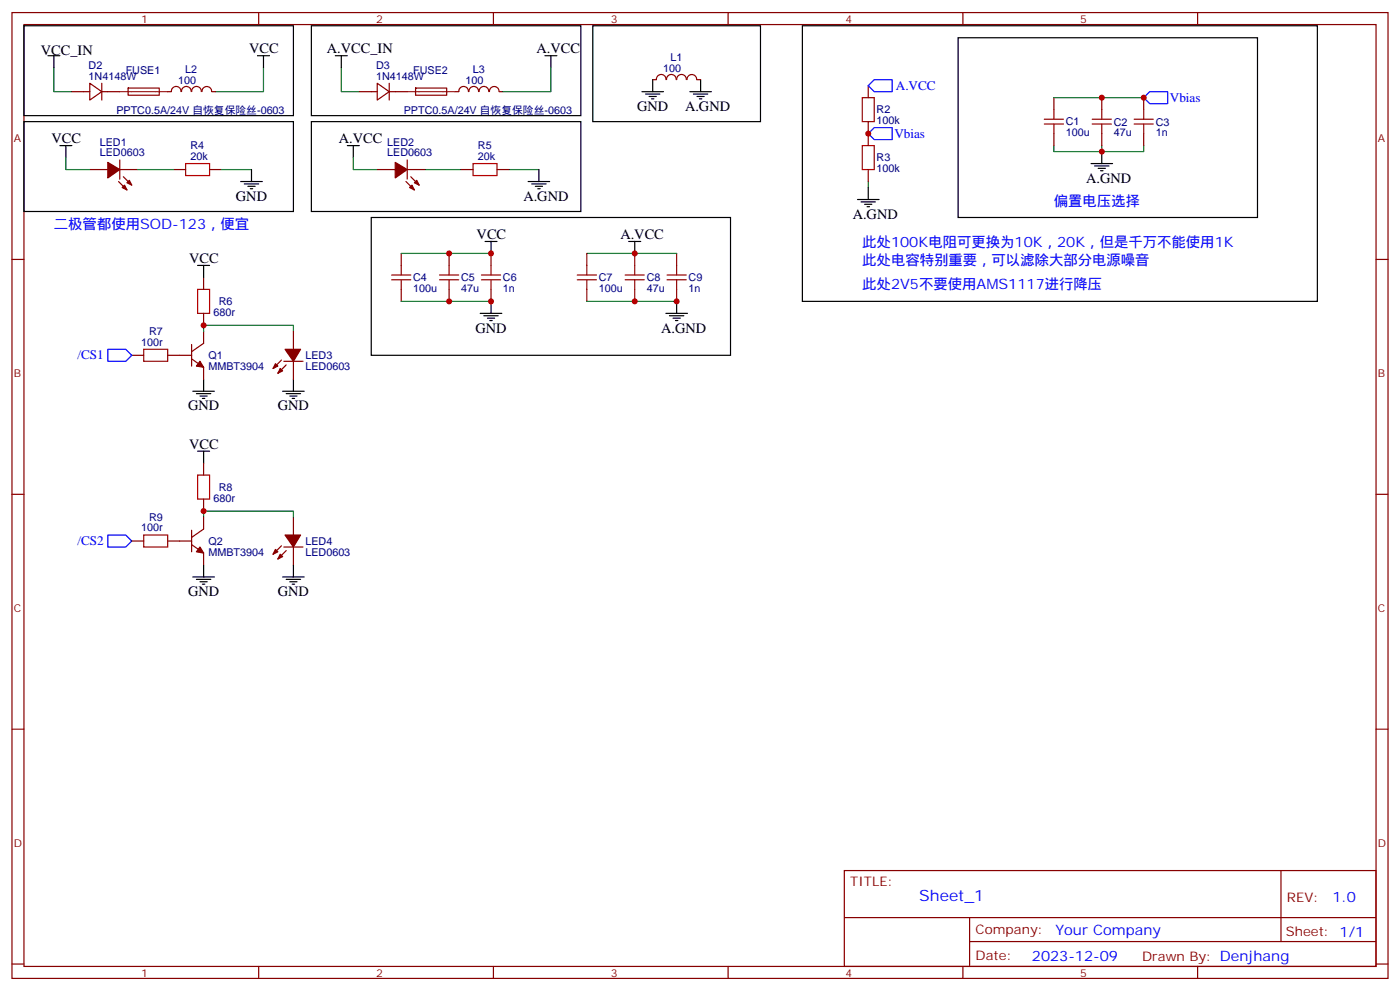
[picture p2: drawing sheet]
<svg xmlns="http://www.w3.org/2000/svg" width="412mm" height="292mm" viewBox="0 0 412 292" stroke-linecap="round" stroke-linejoin="round" font-family="sans-serif">
<g fill="none" stroke="#870000" stroke-width=".35">
<path d="M3.5 3.7h405.4v284.3h-405.4zM7.1 7.2h398.2v277.3h-398.2zM76.2 3.7v3.5M145.3 3.7v3.5M214.5 3.7v3.5M283.6 3.7v3.5M352.8 3.7v3.5M21.2 27h5.3M26.5 24.5l3.5 2.5-3.5 2.5zM30 27h5.3M30 24.5v5M37.8 25.9h9.1v2.1h-9.1z"/>
<path d="M49.4 27h1M50.5 27a1.41 1.41 0 0 1 1.4-1.6 1.41 1.41 0 0 1 1.4 1.6M53.5 27a1.41 1.41 0 0 1 1.4-1.6 1.41 1.41 0 0 1 1.4 1.6M56.5 27a1.41 1.41 0 0 1 1.4-1.6 1.41 1.41 0 0 1 1.4 1.6M59.5 27a1.41 1.41 0 0 1 1.4-1.5 1.41 1.41 0 0 1 1.4 1.5M62.4 27h1.1M105.8 27h5.3M111.1 24.5l3.6 2.5-3.6 2.5zM114.7 27h5.2M114.7 24.5v5M122.4 25.9h9.2v2.1h-9.2zM138 27a1.41 1.41 0 0 0-1.4-1.6 1.41 1.41 0 0 0-1.4 1.6h-1.1"/>
<path d="M138.1 27a1.41 1.41 0 0 1 1.5-1.6 1.41 1.41 0 0 1 1.4 1.6M141.1 27a1.41 1.41 0 0 1 1.4-1.6 1.41 1.41 0 0 1 1.4 1.6M144.2 27a1.41 1.41 0 0 1 1.4-1.5 1.41 1.41 0 0 1 1.4 1.5M147.1 27h1.1M192.3 23.5h1M193.4 23.4a1.41 1.41 0 0 1 1.4-1.5 1.41 1.41 0 0 1 1.4 1.5M196.4 23.4a1.41 1.41 0 0 1 1.4-1.5 1.41 1.41 0 0 1 1.4 1.5M199.3 23.4a1.41 1.41 0 0 1 1.4-1.5 1.41 1.41 0 0 1 1.5 1.5M202.4 23.4a1.41 1.41 0 0 1 1.4-1.5 1.41 1.41 0 0 1 1.4 1.5M205.3 23.5h1.1M255.8 25.2v3.6M255.8 35.8v7.1"/>
<path d="M310.4 28.8v3.5M310.4 39.3v3.6M324.6 28.8v3.5M324.6 39.3v3.6M336.9 28.8v3.5M336.9 39.3v3.6M26.5 49.9h5.2M34.9 53.4l2.5 2.5M35.3 49.9h5.3M35.3 47.1v5.6M36.3 52l2.5 2.5M51.2 49.9h3.5"/>
<path d="M61.7 49.9h3.6M111.1 49.9h5.3M119.6 53.4l2.5 2.5M119.9 49.9h5.3M119.9 47.1v5.6M121 52l2.5 2.5M135.8 49.9h3.5M146.4 49.9h3.5M255.8 49.9v3.5M3.5 76.4h3.6M118.2 74.6v3.5M132.3 74.6v3.5"/>
<path d="M144.6 74.6v3.5M172.9 74.6v3.5M187 74.6v3.5M199.3 74.6v3.5M405.3 76.4h3.6M60 81.7v3.5M60 92.3v3.5M60 97.5v3.6l-3.6 2.4M86.4 97.5v5.3M118.2 85.2v3.5M132.3 85.2v3.5M144.6 85.2v3.5"/>
<path d="M172.9 85.2v3.5M187 85.2v3.5M199.3 85.2v3.5M38.8 104.6h3.5M49.4 104.6h7M56.4 105.7l3.6 2.4v3.6M56.4 101.4v6.4M82.9 106l-2.5 2.5M83.6 106.4h5.7M84.3 107.4l-2.5 2.5M86.4 106.4v5.3M60 136.3v3.6"/>
<path d="M3.5 145.5h3.6M38.8 159.3h3.5M49.4 159.3h7M56.4 156.1v6.4M60 146.9v3.6M60 152.2v3.6l-3.6 2.4M86.4 152.2v5.3M405.3 145.5h3.6M56.4 160.3l3.6 2.5v3.5M82.9 160.7l-2.5 2.5M83.6 161h5.7M84.3 162.1l-2.5 2.5"/>
<path d="M86.4 161v5.3M3.5 214.7h3.6M405.3 214.7h3.6M248.7 256.3h156.6v28.2h-156.6zM377.3 256.3v20.9M248.7 270.1h156.5M285.6 277.2h119.6M285.6 270.1v14.2M3.5 283.8h3.6M76.2 284.5v3.5M145.3 284.5v3.5M214.5 284.5v3.5"/>
<path d="M283.6 284.5v3.5M352.8 284.5v3.5M405.3 283.8h3.6"/>
</g>
<g fill="none" stroke="#008700" stroke-width=".35">
<path d="M15.9 19.9v7.1h5.3M77.6 19.9v7.1h-14.1M100.5 19.9v7.1h5.3M162.3 19.9v7.1h-14.1M310.4 28.8h26.5M19.4 46.4v3.5h7.1M40.6 49.9h10.6M65.3 49.9h8.8M104.1 46.4v3.5h7M125.2 49.9h10.6M149.9 49.9h8.8M255.8 53.4v1.8"/>
<path d="M310.4 42.9v1.7h14.2M324.6 42.9v1.7h12.3v-1.7M118.2 74.6h26.4M172.9 74.6h26.4M60 97.5v-1.7h26.4v1.7M118.2 88.7h26.4M172.9 88.7h26.4M60 152.2v-1.7h26.4v1.7"/>
</g>
<g fill="none" stroke="#a10000" stroke-width=".35">
<path d="M254 28.8h3.5v7h-3.5zM307.6 36.5h5.7M307.6 35.1h5.7M310.4 32.3v2.8M310.4 36.5v2.8M321.7 36.5h5.7M321.7 35.1h5.7M324.6 32.3v2.8M324.6 36.5v2.8M334.1 36.5h5.6M334.1 35.1h5.6M336.9 32.3v2.8"/>
<path d="M336.9 36.5v2.8M54.7 48.2h7v3.5h-7zM139.3 48.2h7.1v3.5h-7.1zM254 42.9h3.5v7h-3.5zM118.2 78.1v2.9M132.3 78.1v2.9M144.6 78.1v2.9M172.9 78.1v2.9M187 78.1v2.9M199.3 78.1v2.9M58.2 85.2h3.5v7.1h-3.5zM115.4 82.4h5.6"/>
<path d="M115.4 81h5.6M118.2 82.4v2.8M129.5 82.4h5.6M129.5 81h5.6M132.3 82.4v2.8M141.8 82.4h5.7M141.8 81h5.7M144.6 82.4v2.8M170 82.4h5.7M170 81h5.7M172.9 82.4v2.8M184.1 82.4h5.7"/>
<path d="M184.1 81h5.7M187 82.4v2.8M196.5 82.4h5.6M196.5 81h5.6M199.3 82.4v2.8M42.3 102.8h7.1v3.6h-7.1zM58.2 139.9h3.5v7h-3.5zM42.3 157.5h7.1v3.5h-7.1z"/>
</g>
<path d="M255.8 39.3l1.7-1.7h5.3v3.5h-5.3zM255.8 25.2l1.7-1.7h5.3v3.5h-5.3zM338.7 27h5.3v3.5h-5.3l-1.8-1.7zM31.7 102.8h5.3l1.8 1.8-1.8 1.8h-5.3zM31.7 157.5h5.3l1.8 1.8-1.8 1.7h-5.3z" fill="none" stroke="#00f" stroke-width=".35"/>
<g fill="none" stroke="#000" stroke-width=".35">
<path d="M7.1 7.6h79.3v26.4h-79.3zM14.1 16.4h3.5M15.9 16.4v3.5M75.8 16.4h3.6M77.6 16.4v3.5M91.7 7.6h79.4v26.4h-79.4zM98.8 16.4h3.5M100.5 16.4v3.5M160.5 16.4h3.5M162.3 16.4v3.5M174.6 7.6h49.4v28.2h-49.4zM236.4 7.6h151.7v81.1h-151.7z"/>
<path d="M282.2 11.1h88.2v52.9h-88.2zM7.1 35.8h79.3v26.5h-79.3zM91.7 35.8h79.4v26.5h-79.4zM189.1 27h6.3M190.1 27.7h4.3M191.2 28.4h2.1M191.9 29.1h.7M192.3 23.5v3.5M203.2 27h6.3M204.3 27.7h4.2M205.3 28.4h2.1M206 29.1h.7"/>
<path d="M206.4 23.5v3.5M17.6 42.9h3.6M19.4 42.9v3.5M70.9 53.4h6.4M72 54.2h4.2M73 54.9h2.1M73.7 55.6h.7M74.1 49.9v3.5M102.3 42.9h3.5M104.1 42.9v3.5M155.6 53.4h6.3M156.6 54.2h4.3"/>
<path d="M157.7 54.9h2.1M158.4 55.6h.7M158.7 49.9v3.5M252.6 58.7h6.3M253.6 59.4h4.3M255.8 55.2v3.5M321.4 48.2h6.3M322.4 48.9h4.3M323.5 49.6h2.1M324.2 50.3h.7M324.6 44.6v3.6M58.2 78.1h3.5"/>
<path d="M60 78.1v3.6M109.4 64h105.8v40.6h-105.8zM142.9 71.1h3.5M144.6 71.1v3.5M185.2 71.1h3.5M187 71.1v3.5M254.7 60.1h2.1M255.4 60.9h.7M141.5 92.3h6.3M142.5 93h4.3M143.6 93.7h2.1M144.3 94.4h.7"/>
<path d="M144.6 88.7v3.6M196.1 92.3h6.4M197.2 93h4.2M198.3 93.7h2.1M199 94.4h.7M199.3 88.7v3.6M56.8 115.2h6.3M57.9 115.9h4.2M58.9 116.6h2.1M59.6 117.3h.7M60 111.7v3.5M83.3 115.2h6.3"/>
<path d="M84.3 115.9h4.2M85.4 116.6h2.1M86.1 117.3h.7M86.4 111.7v3.5M58.2 132.8h3.5M60 132.8v3.5M56.8 169.9h6.3M57.9 170.6h4.2M58.9 171.3h2.1M59.6 172h.7M60 166.3v3.6M83.3 169.9h6.3"/>
<path d="M84.3 170.6h4.2M85.4 171.3h2.1M86.1 172h.7M86.4 166.3v3.6"/>
</g>
<g fill="#870000" stroke="#870000" stroke-width=".35">
<path d="M58.9 106.4l1.1 1.7-2.1-.3z"/>
<path d="M116.4 47.8l3.5 2.1-3.5 2.5z"/>
<path d="M120.6 55.2l.8-.7 .7 1.4z"/>
<path d="M122.1 53.8l.7-.7 .7 1.4z"/>
<path d="M31.7 47.8l3.6 2.1-3.6 2.5z"/>
<path d="M36.7 54.5l.7 1.4-1.4-.7z"/>
<path d="M37.4 53.8l.7-.7 .7 1.4z"/>
<path d="M84 102.8h4.5l-2.1 3.6z"/>
<path d="M81.1 107.1l.7 .7-1.4 .7z"/>
<path d="M82.5 108.5l.8 .7-1.5 .7z"/>
<path d="M84 157.5h4.5l-2.1 3.5z"/>
<path d="M81.1 161.7l.7 .8-1.4 .7z"/>
<path d="M82.5 163.2l.8 .7-1.5 .7z"/>
<path d="M58.9 161l1.1 1.8-2.1-.3z"/>
</g>
<path d="M35.3 27h14.1M119.9 27h14.2" fill="none" stroke="#8c2424" stroke-width=".35"/>
<g fill="#c00">
<circle cx="187" cy="88.7" r=".88"/>
<circle cx="132.3" cy="88.7" r=".88"/>
<circle cx="132.3" cy="74.6" r=".88"/>
<circle cx="324.6" cy="28.8" r=".88"/>
<circle cx="255.8" cy="39.3" r=".88"/>
<circle cx="336.9" cy="28.8" r=".88"/>
<circle cx="324.6" cy="44.6" r=".88"/>
<circle cx="60" cy="95.8" r=".88"/>
<circle cx="144.6" cy="74.6" r=".88"/>
<circle cx="144.6" cy="88.7" r=".88"/>
<circle cx="187" cy="74.6" r=".88"/>
<circle cx="199.3" cy="88.7" r=".88"/>
<circle cx="60" cy="150.5" r=".88"/>
</g>
<text font-size="4.6" fill="#00f" x="270.8" y="265.3">Sheet_1</text>
<g font-size="4.2">
<text x="12" y="16.1">VCC_IN</text>
<text x="73.4" y="15.7">VCC</text>
<text x="96.3" y="15.7">A.VCC_IN</text>
<text x="158" y="15.7">A.VCC</text>
<text x="187.7" y="32.6">GND</text>
<text x="201.8" y="32.6">A.GND</text>
<text x="15.2" y="42.2">VCC</text>
<text x="99.8" y="42.2">A.VCC</text>
<text x="320" y="53.8">A.GND</text>
<text x="69.5" y="59.1">GND</text>
<text x="154.2" y="59.1">A.GND</text>
<text x="251.2" y="64.4">A.GND</text>
<text x="140.4" y="70.4">VCC</text>
<text x="182.7" y="70.4">A.VCC</text>
<text x="55.7" y="77.4">VCC</text>
<text x="140.1" y="97.9">GND</text>
<text x="194.7" y="97.9">A.GND</text>
<text x="55.4" y="120.8">GND</text>
<text x="81.8" y="120.8">GND</text>
<text x="55.7" y="132.1">VCC</text>
<text x="55.4" y="175.5">GND</text>
<text x="81.8" y="175.5">GND</text>
</g>
<g font-size="4.2" fill="#00f">
<text x="310.4" y="60.5">偏置电压选择</text>
<text x="15.9" y="67.6">二极管都使用SOD-123，便宜</text>
<text x="254" y="72.8">此处100K电阻可更换为10K，20K，但是千万不能使用1K</text>
<text x="254" y="78.1">此处电容特别重要，可以滤除大部分电源噪音</text>
<text x="254" y="85.2">此处2V5不要使用AMS1117进行降压</text>
<text x="392.5" y="265.6">1.0</text>
<text x="310.9" y="275.1">Your Company</text>
<text x="304" y="282.9">2023-12-09</text>
</g>
<g font-size="3.9" fill="#00f">
<text x="263.9" y="26.5">A.VCC</text>
<text x="344.6" y="30">Vbias</text>
<text x="263.5" y="40.6">Vbias</text>
<text x="22.8" y="105.8">/CS1</text>
<text x="22.8" y="160.5">/CS2</text>
</g>
<g font-size="3.9" fill="#800">
<text x="250.5" y="260.9">TITLE:</text>
<text x="379.1" y="265.6">REV:</text>
<text x="287.4" y="275.1">Company:</text>
<text x="378.7" y="275.7">Sheet: 1/1</text>
<text x="287.4" y="282.8">Date:</text>
<text x="336.4" y="282.8">Drawn By: Denjhang</text>
</g>
<g font-size="3.2" fill="#800">
<text x="41.6" y="6.7">1</text>
<text x="110.8" y="6.7">2</text>
<text x="179.9" y="6.7">3</text>
<text x="249.1" y="6.7">4</text>
<text x="318.2" y="6.7">5</text>
<text x="4.1" y="41.8">A</text>
<text x="405.9" y="41.8">A</text>
<text x="4.1" y="110.9">B</text>
<text x="405.9" y="110.9">B</text>
<text x="4.1" y="180.1">C</text>
<text x="405.9" y="180.1">C</text>
<text x="4.1" y="249.2">D</text>
<text x="405.9" y="249.2">D</text>
<text x="41.6" y="287.5">1</text>
<text x="110.8" y="287.5">2</text>
<text x="179.9" y="287.5">3</text>
<text x="249.1" y="287.5">4</text>
<text x="318.2" y="287.5">5</text>
</g>
<g font-size="3.2" fill="#000080">
<text x="197.5" y="17.9">L1</text>
<text x="26.1" y="23.5">1N4148W</text>
<text x="26.1" y="20.3">D2</text>
<text x="37" y="21.7">FUSE1</text>
<text x="54.6" y="21.5">L2</text>
<text x="110.8" y="23.5">1N4148W</text>
<text x="110.8" y="20.3">D3</text>
<text x="121.7" y="21.7">FUSE2</text>
<text x="139.3" y="21.5">L3</text>
<text x="195.3" y="21.1">100</text>
<text x="52.5" y="24.6">100</text>
<text x="137.1" y="24.6">100</text>
<text x="34.3" y="33.4">PPTC0.5A/24V 自恢复保险丝-0603</text>
<text x="118.9" y="33.4">PPTC0.5A/24V 自恢复保险丝-0603</text>
<text x="258.2" y="33.4">R2</text>
<text x="258.2" y="36.6">100k</text>
<text x="314" y="40.2">100u</text>
<text x="314" y="36.9">C1</text>
<text x="328.1" y="40.1">47u</text>
<text x="328.1" y="37">C2</text>
<text x="340.4" y="40.1">1n</text>
<text x="340.4" y="37">C3</text>
<text x="29.4" y="46">LED0603</text>
<text x="29.4" y="42.9">LED1</text>
<text x="56.1" y="47.1">20k</text>
<text x="56.1" y="43.9">R4</text>
<text x="114.1" y="46">LED0603</text>
<text x="114.1" y="42.9">LED2</text>
<text x="140.8" y="47.1">20k</text>
<text x="140.8" y="43.9">R5</text>
<text x="258.2" y="47.5">R3</text>
<text x="258.2" y="50.8">100k</text>
<text x="121.7" y="82.8">C4</text>
<text x="135.8" y="82.8">C5</text>
<text x="148.2" y="82.8">C6</text>
<text x="176.4" y="82.8">C7</text>
<text x="190.5" y="82.8">C8</text>
<text x="202.8" y="82.8">C9</text>
<text x="64.4" y="89.9">R6</text>
<text x="121.7" y="86">100u</text>
<text x="135.8" y="86">47u</text>
<text x="148.2" y="86">1n</text>
<text x="176.4" y="86">100u</text>
<text x="190.5" y="86">47u</text>
<text x="202.8" y="86">1n</text>
<text x="62.9" y="93">680r</text>
<text x="41.6" y="101.8">100r</text>
<text x="43.9" y="98.6">R7</text>
<text x="61.4" y="105.7">Q1</text>
<text x="90" y="105.7">LED3</text>
<text x="61.4" y="109">MMBT3904</text>
<text x="90" y="108.9">LED0603</text>
<text x="62.9" y="147.7">680r</text>
<text x="64.4" y="144.5">R8</text>
<text x="43.9" y="153.3">R9</text>
<text x="41.6" y="156.5">100r</text>
<text x="61.4" y="160.4">Q2</text>
<text x="90" y="160.4">LED4</text>
<text x="61.4" y="163.7">MMBT3904</text>
<text x="90" y="163.6">LED0603</text>
</g>
</svg>
